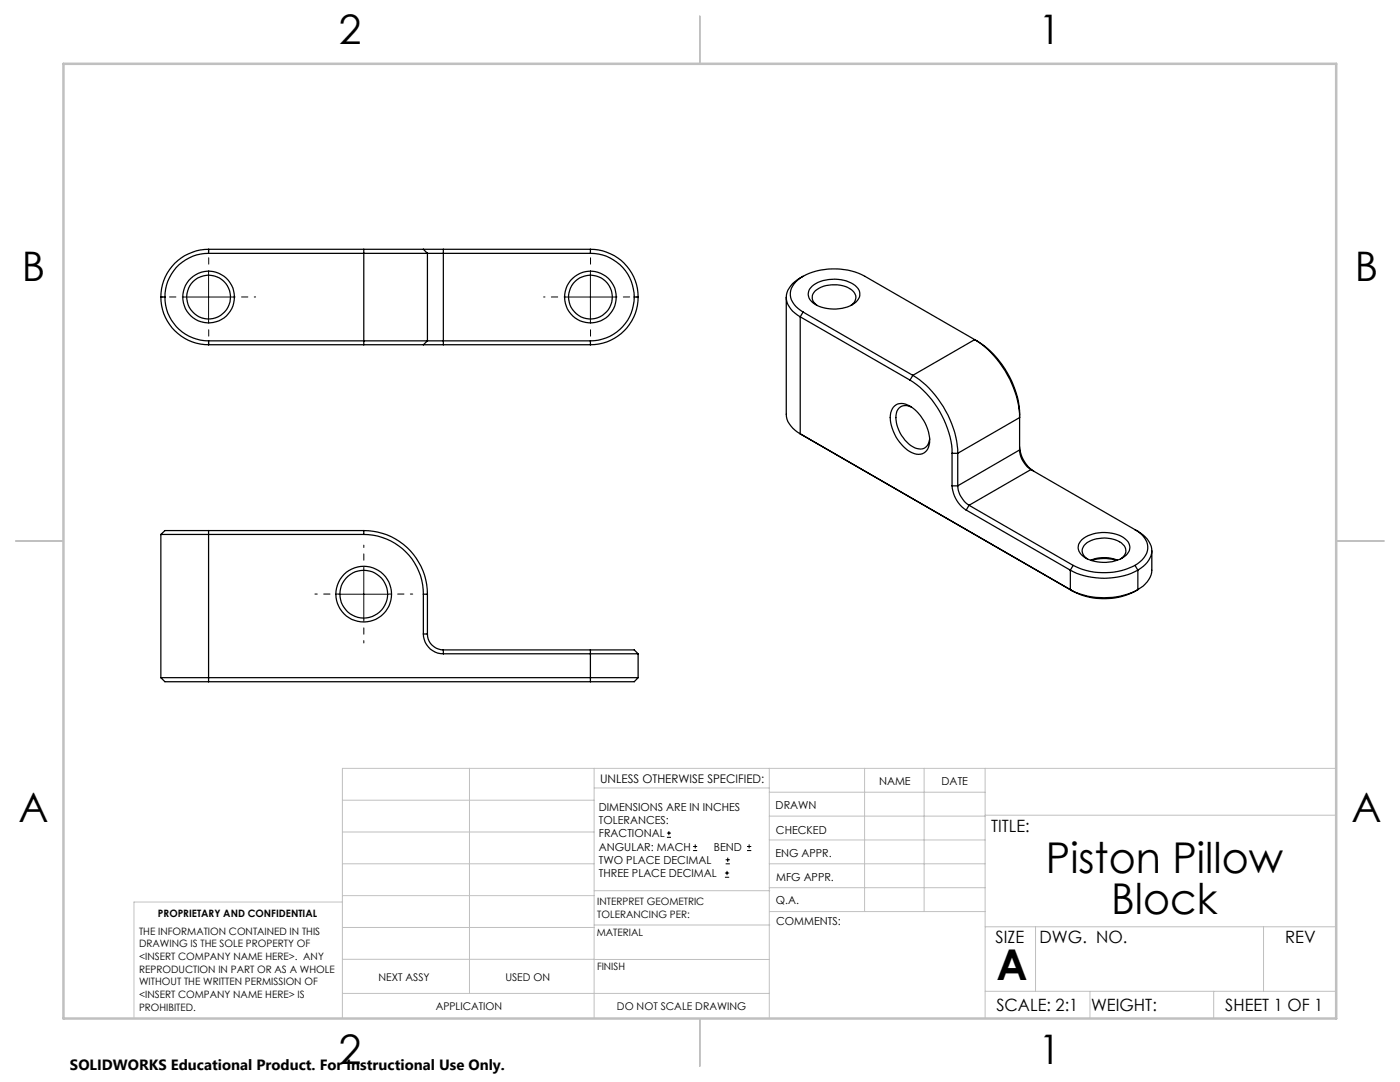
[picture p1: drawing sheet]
<svg xmlns="http://www.w3.org/2000/svg" width="279mm" height="216mm" viewBox="0 0 279 216" stroke-linecap="round" stroke-linejoin="round" font-family="sans-serif">
<g fill="none" stroke="#000" stroke-width=".2">
<path d="M36.6 59.3h10M41.6 54.3v10M112.8 59.3h10M117.8 54.3v10M67.6 118.6h10M72.6 113.6v9.9M133.1 167.1h.8M133.1 166.2h.8M133.5 165.8v.9M138.3 169.7h.8M138.3 168.9h.8M138.7 168.5v.8"/>
<path d="M144.7 175h.8M144.7 174.2h.8M144.8 172.4h.9M144.8 171.6h.9M145.1 173.8v.8M145.2 171.1v.9M149.1 169.7h.8M149.1 168.9h.8M149.5 168.5v.8"/>
</g>
<path d="M67.6 118.5h-4.8M72.6 113.5v-4.7M77.6 118.5h4.8M72.6 123.5v4.8" fill="none" stroke="#000" stroke-width=".2" stroke-dasharray="15.2 1.3 1.3 1.3" stroke-dashoffset="14.8"/>
<path d="M36.7 59.3h-4.4M41.7 54.3v-4.4M46.7 59.3h4.3M112.9 59.3h-4.4M117.9 54.3v-4.4M122.9 59.3h4.3M41.7 64.3v4.3M117.9 64.3v4.3" fill="none" stroke="#000" stroke-width=".2" stroke-dasharray="15.2 1.3 1.3 1.3" stroke-dashoffset="15"/>
<g fill="none" stroke="#c0c0c0" stroke-width=".2">
<path d="M68.3 159.7h50.3M93.7 153.3v44.9M118.6 153.3v49.9M118.6 157.2h34.9M153.5 153.3v49.9M153.5 158.1h43.1M172.5 153.3v28.6M184.4 153.3v28.6M196.6 153.3v49.9M266.7 153.3h-198.4v49.9M68.3 178.7h50.3M68.3 172.4h50.3"/>
<path d="M68.3 166h50.3M68.3 180h-41.6v23.2M118.6 177.7h35M153.5 167.6h43.1M153.5 162.8h43.1M153.5 172.4h43.1M153.5 177.1h43.1M196.6 162.7h70.1M68.3 198.2h85.2M68.3 191.4l85.2 .1M68.3 185.1h50.3M118.6 184.6h35"/>
<path d="M153.6 181.9h43M196.6 197.8h70.1M196.6 184.9h70.1M206.7 184.9v12.9M217.5 197.8v5.4M242.2 197.8v5.4M252.2 184.9v12.9"/>
</g>
<path d="M139.7 3.2v9.5M3.1 107.9h9.6M266.7 107.9h9.5M139.7 203.2v9.6" fill="none" stroke="#c0c0c0" stroke-width=".25"/>
<path d="M12.7 12.7h254v190.5h-254z" fill="none" stroke="#c0c0c0" stroke-width=".5"/>
<g fill="none" stroke="#000" stroke-width=".25">
<path d="M32.1 59.3a9.5 9.5 0 0 0 9.5 9.5M32.1 59.3h.8M32.9 59.3a8.7 8.7 0 0 0 8.7 8.7M41.6 50.6h43.7M41.6 50.6a8.7 8.7 0 0 0-8.7 8.7M41.6 49.7a9.5 9.5 0 0 0-9.5 9.6M41.6 49.7v.9M41.6 49.7h31M72.6 49.7h11.9M72.6 49.7v19.1M84.5 49.7h4M84.5 49.7l.8 .9"/>
<path d="M85.3 50.6h32.5M85.3 50.6v17.4M88.5 49.7v19.1M88.5 49.7h29.3M117.8 50.6a8.7 8.7 0 0 1 8.8 8.7M117.8 49.7a9.5 9.5 0 0 1 9.6 9.6M117.8 49.7v.9M126.6 59.3a8.8 8.8 0 0 1-8.8 8.7M126.6 59.3h.8M127.4 59.3a9.5 9.5 0 0 1-9.6 9.5M156.9 59.3v23.4a4.8 4.8 0 0 0 2.8 3.9M160.3 55.1a3.9 3.9 0 0 0-2.4 4.7l.9 1.3 1.5 1.2"/>
<path d="M160.3 55.1a13.6 13.6 0 0 1 12.3 0l21.9 12.7M160.3 55.1a5.2 5.2 0 0 0-3.4 4.2 4.8 4.8 0 0 0 2.8 3.9M162.1 57.1a7.4 7.4 0 0 1 8.9 .2 2.11 2.11 0 0 1-.9 3.5 7.8 7.8 0 0 1-7.9-.4 2.02 2.02 0 0 1-.1-3.3zM41.6 68h43.7M41.6 68v.8M41.6 68.8h31M72.6 68.8h11.9M84.5 68.8h4M85.3 68h32.5M85.3 68l-.8 .8M88.5 68.8h29.3M117.8 68v.8"/>
<path d="M159.7 63.2l21.9 12.6M159.7 63.2v23.4M160.3 62.3l-.6 .9M160.3 62.3l21.9 12.6M163.1 61a1.87 1.87 0 0 1-1-1.9 1.87 1.87 0 0 1 1.4-1.6 6.4 6.4 0 0 1 6.7 .6 1.76 1.76 0 0 1-.4 2.9M181.6 75.8a18.6 18.6 0 0 1 8.4 14.7M182.2 74.9a19.7 19.7 0 0 1 8.9 15.6M182.2 74.9l-.6 .9M194.5 67.8a19.7 19.7 0 0 1 9 15.5l-12.4 7.2M194.5 67.8a18.4 18.4 0 0 1 9 14.9v7.1M194.5 67.8l-12.3 7.1M159.7 86.6l54.5 31.4"/>
<path d="M159.7 86.6l.6 .3M178.5 81a2.54 2.54 0 0 1 3.1 0 8.3 8.3 0 0 1 3.8 7.8 2.2 2.2 0 0 1-3.4 1.5 8.2 8.2 0 0 1-4.2-7.9l.3-.8zM181.9 81.2a2.01 2.01 0 0 0-2.3 0 2.01 2.01 0 0 0-.8 2.1 7 7 0 0 0 4.2 6.2 1.91 1.91 0 0 0 2.5-2M190 96.9a6.3 6.3 0 0 0 2.8 4.9M190 90.5v6.4M190 90.5h1.1M190 96.9h1.1M191.1 96.9a5.1 5.1 0 0 0 2.3 3.9M191.1 90.5v6.4M203.5 89.8a5.1 5.1 0 0 0 2.2 3.9M203.5 89.1a6.4 6.4 0 0 0 2.8 4.9M203.5 89.8l-12.4 7.1"/>
<path d="M205.7 93.7l-12.3 7.1M205.7 93.7l20.8 12M32.1 106.6h40.5M32.1 106.6v28.6M41.6 105.9h-8.7l-.8 .7M41.6 105.9v30.1M41.6 105.9h31M72.6 106.6a11.9 11.9 0 0 1 11.9 12M72.6 105.9a12.7 12.7 0 0 1 12.7 12.7M72.6 105.9v.7M84.5 118.6v7.9M84.5 118.6h.8"/>
<path d="M85.3 118.6v7.9M192.8 101.8l20.8 12M193.4 100.8l20.8 12M193.4 100.8l-.6 1M213.6 113.8a14.8 14.8 0 0 0 13.5 0M213.6 117.7a14.8 14.8 0 0 0 13.5 0M213.6 113.8v3.9M213.6 117.7l.6 .3M214.2 112.8a13.8 13.8 0 0 0 12.3 0M214.2 112.8l-.6 1M215.9 107.7a7.5 7.5 0 0 1 9 .1 2.13 2.13 0 0 1-.9 3.5 7.8 7.8 0 0 1-7.9-.4 1.99 1.99 0 0 1-.2-3.2zM217 111.5a1.86 1.86 0 0 1-1-1.8 1.86 1.86 0 0 1 1.3-1.6 6.4 6.4 0 0 1 6.8 .5 1.71 1.71 0 0 1-.4 2.9"/>
<path d="M217.7 111.8a7 7 0 0 1 5.3 0M217.8 111.8a8.5 8.5 0 0 1 5.1 0M226.5 105.7a3.9 3.9 0 0 1 2.3 4.7l-.8 1.3-1.5 1.1M226.5 105.7a5.2 5.2 0 0 1 3.4 4.2 4.8 4.8 0 0 1-2.8 3.9M226.5 112.8l.6 1M227.1 117.7a13.6 13.6 0 0 1-12.9 .3M227.1 113.8v3.9M229.9 109.9v3.9a4.8 4.8 0 0 1-2.8 3.9M32.1 135.2h95.3M32.1 135.2l.8 .8h8.7M41.6 136h76.2M84.5 126.5a4 4 0 0 0 4 4"/>
<path d="M84.5 126.5h.8M85.3 126.5a3.2 3.2 0 0 0 3.2 3.2M88.5 130.5h38.9M88.5 129.7v.8M88.5 129.7h29.3M117.8 129.7h8.8l.8 .8M117.8 129.7v6.3M127.4 135.2l-.8 .8h-8.8M127.4 130.5v4.7"/>
<circle cx="41.6" cy="59.3" r="5.2"/>
<circle cx="41.6" cy="59.3" r="4.4"/>
<circle cx="117.8" cy="59.3" r="5.2"/>
<circle cx="117.8" cy="59.3" r="4.4"/>
<circle cx="72.6" cy="118.6" r="5.6"/>
<circle cx="72.6" cy="118.6" r="4.7"/>
</g>
<g font-size="8.5">
<text x="208.7" y="174.2">Piston Pillow</text>
<text x="221.8" y="182.3">Block</text>
<text x="198.9" y="195.5">A</text>
</g>
<g font-size="8.1">
<text x="67.6" y="8.9">2</text>
<text x="207.3" y="8.9">1</text>
<text x="4.4" y="56.2">B</text>
<text x="270.4" y="56.2">B</text>
<text x="3.7" y="164.1">A</text>
<text x="269.7" y="164.1">A</text>
<text x="67.6" y="212.4">2</text>
<text x="207.3" y="212.4">1</text>
</g>
<g font-size="3.4">
<text x="197.8" y="166">TITLE:</text>
<text x="198.7" y="188.1">SIZE</text>
<text x="207.5" y="188.1">DWG. NO.</text>
<text x="256.5" y="188.2">REV</text>
<text x="198.8" y="201.7">SCALE: 2:1</text>
<text x="217.7" y="201.8">WEIGHT:</text>
<text x="244.5" y="201.7">SHEET 1 OF 1</text>
</g>
<text font-size="3" x="14" y="213.5">SOLIDWORKS Educational Product. For Instructional Use Only.</text>
<text font-size="2.4" x="119.8" y="156.2">UNLESS OTHERWISE SPECIFIED:</text>
<g font-size="2.2">
<text x="119.5" y="161.8">DIMENSIONS ARE IN INCHES</text>
<text x="154.8" y="161.4">DRAWN</text>
<text x="175.4" y="156.6">NAME</text>
<text x="187.9" y="156.7">DATE</text>
<text x="119.5" y="164.4">TOLERANCES:</text>
<text x="119.5" y="167.1">FRACTIONAL</text>
<text x="154.9" y="166.3">CHECKED</text>
<text x="119.5" y="169.7">ANGULAR: MACH</text>
<text x="119.5" y="172.4">TWO PLACE DECIMAL</text>
<text x="142.5" y="169.7">BEND</text>
<text x="154.8" y="171">ENG APPR.</text>
<text x="119.5" y="175">THREE PLACE DECIMAL</text>
<text x="154.9" y="175.7">MFG APPR.</text>
<text x="154.9" y="180.4">Q.A.</text>
<text x="154.9" y="184.6">COMMENTS:</text>
</g>
<g font-size="2.1">
<text x="75.5" y="195.7">NEXT ASSY</text>
<text x="100.9" y="195.7">USED ON</text>
<text x="86.9" y="201.5">APPLICATION</text>
<text x="123.1" y="201.6">DO NOT SCALE DRAWING</text>
</g>
<g font-size="2">
<text x="31.5" y="182.9">PROPRIETARY AND CONFIDENTIAL</text>
<text x="119.2" y="180.6">INTERPRET GEOMETRIC</text>
<text x="119.2" y="183.1">TOLERANCING PER:</text>
<text x="27.8" y="186.5">THE INFORMATION CONTAINED IN THIS</text>
<text x="27.8" y="189">DRAWING IS THE SOLE PROPERTY OF</text>
<text x="27.8" y="191.6">&lt;INSERT COMPANY NAME HERE&gt;. ANY</text>
<text x="119.1" y="186.7">MATERIAL</text>
<text x="27.8" y="194.1">REPRODUCTION IN PART OR AS A WHOLE</text>
<text x="27.8" y="196.6">WITHOUT THE WRITTEN PERMISSION OF</text>
<text x="119.1" y="193.5">FINISH</text>
<text x="27.8" y="199.1">&lt;INSERT COMPANY NAME HERE&gt; IS</text>
<text x="27.8" y="201.7">PROHIBITED.</text>
</g>
</svg>
